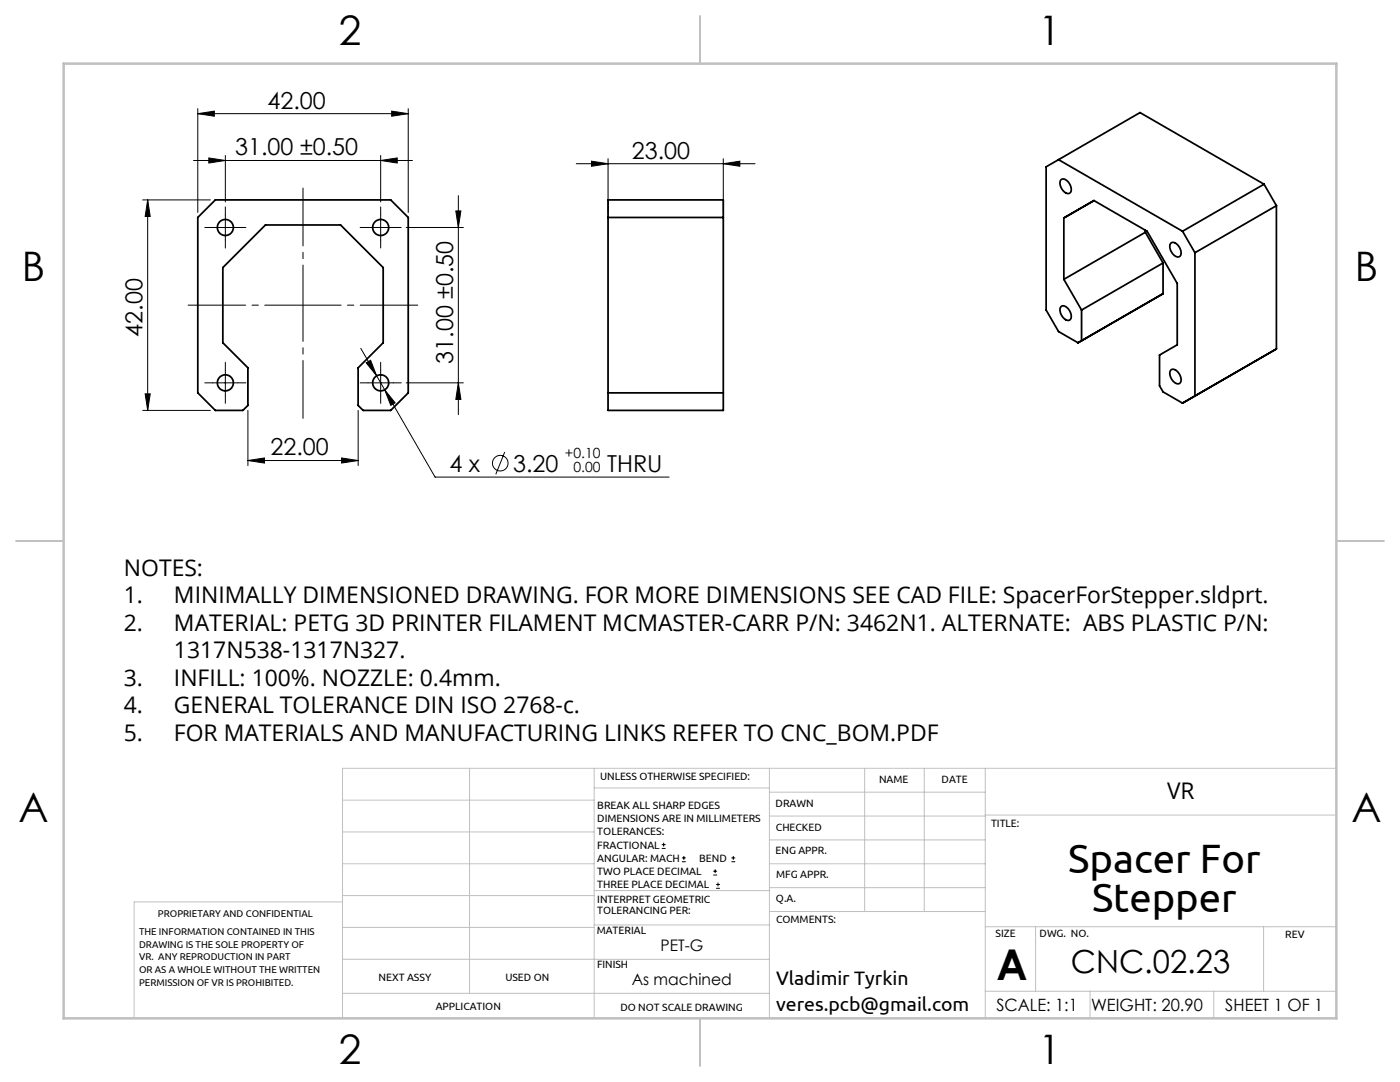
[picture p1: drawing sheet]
<svg xmlns="http://www.w3.org/2000/svg" width="279mm" height="216mm" viewBox="0 0 279 216" stroke-linecap="round" stroke-linejoin="round" font-family="sans-serif">
<g fill="none" stroke="#000" stroke-width=".2">
<path d="M28.5 39.9h13.5M29.5 39.9l.5 3.3h-1zM29.5 39.9v42M38.6 32h43.7M39.5 22.7l3.3-.5v1zM39.5 21.7v20.7M39.5 22.7h42M41.7 31.5l3.3 .5-3.3 .5zM45 31v9.3M76 32l3.3-.5v1zM76 31v9.3M78.2 22.2l3.3 .5-3.3 .5z"/>
<path d="M81.5 21.7v20.7M91.5 39v43.7M115 32.7h35.7M118 32.2l3.3 .5-3.3 .5zM121.3 31.7v10.7M144.3 32.7l3.4-.5v1zM144.3 31.7v10.7M42.5 45.4h5M45 42.9v5M73.5 45.4h5M76 42.9v5M81.1 45.4h11.4"/>
<path d="M91 42.1h1l-.5 3.3zM29 78.6h1l-.5 3.3zM42.5 76.4h5M45 73.9v5M72 69.5l14.8 25.7h46.7M73.1 72.4l.9-.5 1.2 3.1zM73.5 76.4h5M76 73.9v5M76.8 77.8l2.1 2.6-.9 .5zM81.1 76.4h11.4M91.5 76.4l.5 3.3h-1zM28.5 81.9h13.5"/>
<path d="M49.5 91.9l3.3-.5v1zM49.5 81.9v11M49.5 91.9h22M68.2 91.4l3.3 .5-3.3 .5zM71.5 81.9v11M100.7 90.2l-1.8 4.4M132.1 169.3h.7M132.1 168.5h.7M132.4 168.2v.7M136.1 171.9h.8M136.1 171.2h.8M136.5 170.8v.8"/>
<path d="M142.3 174.6h.8M142.3 173.8h.8M142.7 173.5v.7M142.9 177.3h.8M142.9 176.5h.8M143.3 176.1v.8M146 171.9h.7M146 171.2h.7M146.3 170.8v.8"/>
<circle cx="99.8" cy="92.4" r="1.56"/>
</g>
<path d="M60.5 83.5v-46" fill="none" stroke="#000" stroke-width=".2" stroke-dasharray="15.2 1.3 1.3 1.3" stroke-dashoffset="3.7"/>
<path d="M37.5 60.9h45.9" fill="none" stroke="#000" stroke-width=".2" stroke-dasharray="15.2 1.3 1.3 1.3" stroke-dashoffset="3.8"/>
<g fill="none" stroke="#000" stroke-width=".2" stroke-dasharray="15.2 1.3 1.3 1.3">
<path d="M42.5 45.4h-1.6M45 42.9v-1.6M45 47.9v1.6M47.5 45.4h1.6M73.5 45.4h-1.6M76 42.9v-1.6M76 47.9v1.6M78.5 45.4h1.6M42.5 76.4h-1.6M45 73.9v-1.6M45 78.9v1.6M47.5 76.4h1.6"/>
<path d="M73.5 76.4h-1.6M76 73.9v-1.6M76 78.9v1.6M78.5 76.4h1.6"/>
</g>
<g fill="none" stroke="#c0c0c0" stroke-width=".2">
<path d="M68.4 159.7h50.2M93.7 153.3v44.9M118.6 153.3v49.9M118.6 157.2h34.9M153.5 153.3v49.9M153.5 158.1h43.1M172.6 153.3v28.6M184.5 153.3v28.6M196.6 153.3v49.9M266.7 153.3h-198.3v49.9M68.4 178.7h50.2M68.4 172.4h50.2"/>
<path d="M68.4 166h50.2M68.4 180h-41.6v23.2M118.6 177.7h35.1M153.5 167.6h43.1M153.5 162.8h43.1M153.5 172.4h43.1M153.5 177.1h43.1M196.6 162.6h70.1M68.4 198.2h85.1M68.4 185.1h50.2M68.4 191.4h50.2M118.6 191.4h34.9"/>
<path d="M118.6 184.6h35.1M153.7 181.9h42.9M196.6 197.8h70.1M196.6 184.9h70.1M206.7 184.9v12.9M217.5 197.8v5.4M242.2 197.8v5.4M252.2 184.9v12.9"/>
</g>
<path d="M139.7 3.2v9.5M3.2 107.9h9.5M266.7 107.9h9.5M139.7 203.2v9.5" fill="none" stroke="#c0c0c0" stroke-width=".25"/>
<path d="M12.7 12.7h254v190.5h-254z" fill="none" stroke="#c0c0c0" stroke-width=".5"/>
<g fill="#000">
<path d="M29.5 39.9l.5 3.3h-1zM29 78.6h1l-.5 3.3zM91 42.1h1l-.5 3.3zM91.5 76.4l.5 3.3h-1z"/>
<path d="M78.2 22.2l3.3 .5-3.3 .5zM39.5 22.7l3.3-.5v1zM76 32l3.3-.5v1zM41.7 31.5l3.3 .5-3.3 .5z"/>
<path d="M144.3 32.7l3.4-.5v1zM118 32.2l3.3 .5-3.3 .5z"/>
<path d="M73.1 72.4l2.1 2.6-1.2-3.1zM76.8 77.8l1.2 3.1 .9-.5z"/>
<path d="M68.2 91.4l3.3 .5-3.3 .5zM49.5 91.9l3.3-.5v1z"/>
</g>
<g fill="none" stroke="#000" stroke-width=".35">
<path d="M121.3 39.9h23v42h-23zM211.3 31.9l-2.5 1.4v28.6l2.5 4.3 3.8 2.2M211.3 31.9l24.7 14.2M211.3 31.9l16.2-9.4 24.8 14.3M211.7 35.9a1.13 1.13 0 0 1 1.7 .6 1.43 1.43 0 0 1 0 2.1 1.99 1.99 0 0 1-1.7-2.7zM252.3 36.8l2.4 4.2M252.3 36.8l-16.3 9.3M39.5 43.4l3.5-3.5h35l3.5 3.5v35l-3.5 3.5h-5.5l-1-1v-7.5l5-5v-15l-8.5-8.5h-15l-8.5 8.5v15l5 5v7.5l-1 1h-5.5l-3.5-3.5zM121.3 43.4h23M212.3 55.7v-12.2l6-3.5 10.6 6.1 6 10.5v12.2l-3.5 2v6.2l.7 1.2 3.9 2.2M212.3 55.7l3.5 6.2M228.6 46.4l-16.3 9.3"/>
<path d="M228.6 45.9v.5M228.6 46.4l3.5 6.1M232.1 52.5l-16.3 9.4M232.1 58.6l-17 9.8M232.1 52.5v6.1M232.1 58.6l-.7 .4M233.6 48.6a1.13 1.13 0 0 1 1.7 .6 1.43 1.43 0 0 1 0 2.1 1.99 1.99 0 0 1-1.7-2.7zM236 46.1l2.5 4.3M238.5 50.4v28.6l-2.5 1.4M254.7 41l-16.2 9.4M254.7 41v28.6M121.3 78.4h23"/>
<path d="M211.7 61.2a1.13 1.13 0 0 1 1.7 .6 1.43 1.43 0 0 1 0 2.1 1.99 1.99 0 0 1-1.7-2.7zM215.8 61.9v6.1l-.7 .4M233.6 73.9a1.13 1.13 0 0 1 1.7 .6 1.43 1.43 0 0 1 0 2.1 1.99 1.99 0 0 1-1.7-2.7zM254.7 69.6l-18.7 10.8M254.7 69.6l-2.4 1.5"/>
<circle cx="45" cy="45.4" r="1.6"/>
<circle cx="76" cy="45.4" r="1.6"/>
<circle cx="45" cy="76.4" r="1.6"/>
<circle cx="76" cy="76.4" r="1.6"/>
</g>
<text font-size="8.5" x="198.9" y="195.5">A</text>
<g font-size="8.2">
<text x="213.2" y="174.2">Spacer For</text>
<text x="217.9" y="182.1">Stepper</text>
</g>
<g font-size="8.1">
<text x="67.6" y="8.9">2</text>
<text x="207.3" y="8.9">1</text>
<text x="4.4" y="56.1">B</text>
<text x="270.4" y="56.1">B</text>
<text x="3.7" y="164.1">A</text>
<text x="269.7" y="164.1">A</text>
<text x="67.6" y="212.4">2</text>
<text x="207.3" y="212.4">1</text>
</g>
<text font-size="6.3" x="213.7" y="194.1">CNC.02.23</text>
<g font-size="4.7">
<text x="53.4" y="21.7">42.00</text>
<text x="46.9" y="31">31.00 ±0.50</text>
<text x="126.1" y="31.7">23.00</text>
<text x="28.5" y="67.2" transform="rotate(-90 28.5 67.2)">42.00</text>
<text x="90.5" y="72.6" transform="rotate(-90 90.5 72.6)">31.00 ±0.50</text>
<text x="54" y="90.9">22.00</text>
<text x="89.7" y="94.1">4 x</text>
<text x="102.4" y="94.1">3.20</text>
<text x="121.2" y="94.1">THRU</text>
</g>
<g font-size="4.6">
<text x="24.7" y="114.9">NOTES:</text>
<text x="24.7" y="120.4">1.</text>
<text x="24.7" y="125.9">2.</text>
<text x="34.7" y="120.4">MINIMALLY DIMENSIONED DRAWING. FOR MORE DIMENSIONS SEE CAD FILE: SpacerForStepper.sldprt.</text>
<text x="34.7" y="125.9">MATERIAL: PETG 3D PRINTER FILAMENT MCMASTER-CARR P/N: 3462N1. ALTERNATE: ABS PLASTIC P/N:</text>
<text x="34.7" y="131.4">1317N538-1317N327.</text>
<text x="24.7" y="136.9">3.</text>
<text x="34.7" y="136.9">INFILL: 100%. NOZZLE: 0.4mm.</text>
<text x="24.7" y="142.4">4.</text>
<text x="34.7" y="142.4">GENERAL TOLERANCE DIN ISO 2768-c.</text>
<text x="24.7" y="147.9">5.</text>
<text x="34.7" y="147.9">FOR MATERIALS AND MANUFACTURING LINKS REFER TO CNC_BOM.PDF</text>
<text x="232.9" y="159.4">VR</text>
</g>
<g font-size="3.9">
<text x="154.9" y="196.6">Vladimir Tyrkin</text>
<text x="154.9" y="201.6">veres.pcb@gmail.com</text>
</g>
<g font-size="3.4">
<text x="198.8" y="201.7">SCALE: 1:1</text>
<text x="217.7" y="201.8">WEIGHT: 20.90</text>
<text x="244.5" y="201.7">SHEET 1 OF 1</text>
</g>
<g font-size="3.2">
<text x="131.8" y="189.8">PET-G</text>
<text x="126.1" y="196.6">As machined</text>
</g>
<g font-size="2.8">
<text x="112.7" y="91.5">+0.10</text>
<text x="114.4" y="94.2">0.00</text>
</g>
<g font-size="2.1">
<text x="119.8" y="155.6">UNLESS OTHERWISE SPECIFIED:</text>
<text x="119.2" y="161.4">BREAK ALL SHARP EDGES</text>
<text x="154.8" y="161">DRAWN</text>
<text x="175.4" y="156.2">NAME</text>
<text x="187.9" y="156.2">DATE</text>
<text x="119.2" y="164">DIMENSIONS ARE IN MILLIMETERS</text>
<text x="119.2" y="166.7">TOLERANCES:</text>
<text x="154.9" y="165.8">CHECKED</text>
<text x="197.8" y="165">TITLE:</text>
<text x="119.2" y="169.3">FRACTIONAL</text>
<text x="119.2" y="172">ANGULAR: MACH</text>
<text x="139.5" y="172">BEND</text>
<text x="154.8" y="170.5">ENG APPR.</text>
<text x="119.2" y="174.6">TWO PLACE DECIMAL</text>
<text x="119.2" y="177.3">THREE PLACE DECIMAL</text>
<text x="154.9" y="180">Q.A.</text>
<text x="154.9" y="175.2">MFG APPR.</text>
<text x="119.2" y="180.2">INTERPRET GEOMETRIC</text>
<text x="119.2" y="182.3">TOLERANCING PER:</text>
<text x="154.9" y="184.2">COMMENTS:</text>
<text x="119.1" y="186.3">MATERIAL</text>
<text x="198.7" y="187">SIZE</text>
<text x="207.5" y="187">DWG. NO.</text>
<text x="256.5" y="187.1">REV</text>
<text x="75.5" y="195.8">NEXT ASSY</text>
<text x="100.9" y="195.7">USED ON</text>
<text x="119.1" y="193.1">FINISH</text>
<text x="86.9" y="201.6">APPLICATION</text>
<text x="123.8" y="201.6">DO NOT SCALE DRAWING</text>
</g>
<g font-size="2">
<text x="31.5" y="183">PROPRIETARY AND CONFIDENTIAL</text>
<text x="27.8" y="186.6">THE INFORMATION CONTAINED IN THIS</text>
<text x="27.8" y="189.1">DRAWING IS THE SOLE PROPERTY OF</text>
<text x="27.8" y="191.6">VR. ANY REPRODUCTION IN PART</text>
<text x="27.8" y="194.2">OR AS A WHOLE WITHOUT THE WRITTEN</text>
<text x="27.8" y="196.7">PERMISSION OF VR IS PROHIBITED.</text>
</g>
</svg>
